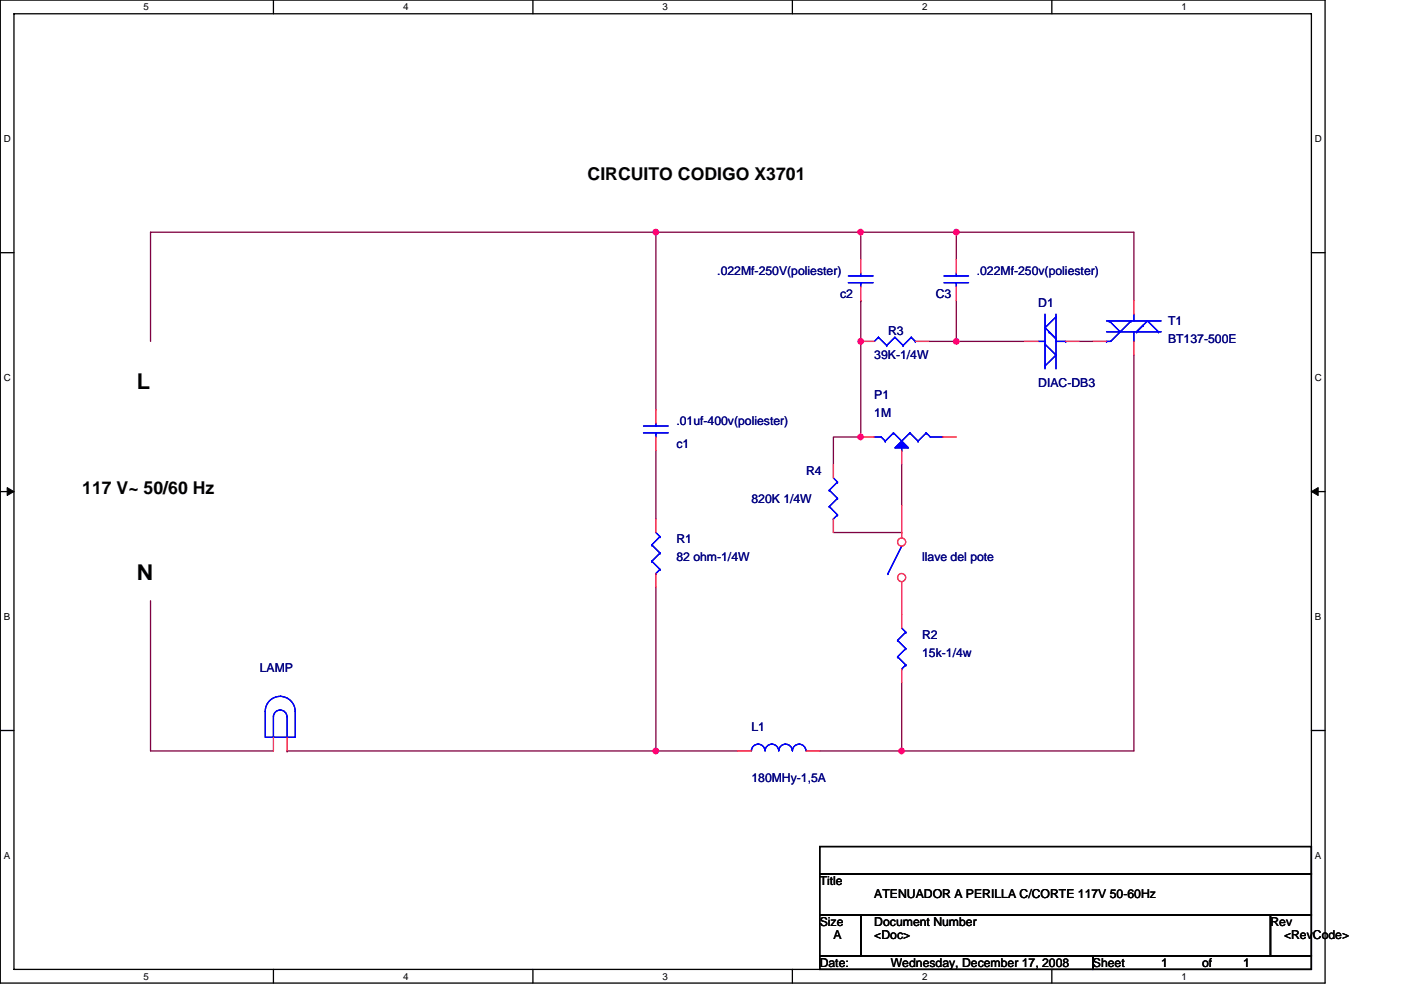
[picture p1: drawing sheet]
<svg xmlns="http://www.w3.org/2000/svg" width="297mm" height="210mm" viewBox="0 0 297 210" stroke-linecap="round" stroke-linejoin="round" font-family="sans-serif">
<path d="M.1 0h280.8v208.5h-280.8zM3 2.9h275v202.7h-275z" fill="none" stroke="#000" stroke-width=".28"/>
<g fill="#fff">
<path d="M30.5 .3h1.1v2.3h-1.1z"/>
<path d="M30.5 205.9h1.1v2.3h-1.1z"/>
</g>
<path d="M58 0v2.9M58 205.6v2.9" fill="none" stroke="#000" stroke-width=".28"/>
<g fill="#fff">
<path d="M85.5 .3h1.1v2.3h-1.1z"/>
<path d="M85.5 205.9h1.1v2.3h-1.1z"/>
</g>
<path d="M113 0v2.9M113 205.6v2.9" fill="none" stroke="#000" stroke-width=".28"/>
<g fill="#fff">
<path d="M140.5 .3h1.1v2.3h-1.1z"/>
<path d="M140.5 205.9h1.1v2.3h-1.1z"/>
</g>
<path d="M168 0v2.9M168 205.6v2.9" fill="none" stroke="#000" stroke-width=".28"/>
<g fill="#fff">
<path d="M195.5 .3h1.2v2.3h-1.2z"/>
<path d="M195.5 205.9h1.2v2.3h-1.2z"/>
</g>
<path d="M223 0v2.9M223 205.6v2.9" fill="none" stroke="#000" stroke-width=".28"/>
<g fill="#fff">
<path d="M250.5 .3h1.2v2.3h-1.2z"/>
<path d="M250.5 205.9h1.2v2.3h-1.2z"/>
<path d="M.8 28.3h1.5v2.3h-1.5z"/>
<path d="M278.8 28.3h1.5v2.3h-1.5z"/>
<path d="M.8 78.9h1.5v2.3h-1.5z"/>
<path d="M278.8 78.9h1.5v2.3h-1.5z"/>
</g>
<path d="M.1 53.6h2.9M278 53.6h2.9" fill="none" stroke="#000" stroke-width=".28"/>
<g fill="#fff">
<path d="M.8 129.6h1.4v2.3h-1.4z"/>
<path d="M278.8 129.6h1.4v2.3h-1.4z"/>
</g>
<path d="M.1 104.3h2.9M278 104.3h2.9" fill="none" stroke="#000" stroke-width=".28"/>
<path d="M1.5 103.4l1.5 .9-1.5 .8zM278 104.3l1.5-.9v1.7z" fill="#000" stroke="#000" stroke-width=".21"/>
<g fill="#fff">
<path d="M.8 180.3h1.4v2.3h-1.4z"/>
<path d="M278.8 180.3h1.4v2.3h-1.4z"/>
</g>
<path d="M.1 154.9h2.9M278 154.9h2.9M173.8 179.6h104.2v5.7h-104.2zM173.8 194h8.7v8.7h-8.7zM173.8 185.3h104.2v8.7h-104.2zM182.5 194h86.9v8.7h-86.9zM269.4 194h8.6v8.7h-8.6zM173.8 202.7h57.9v2.9h-57.9zM231.7 202.7h46.3v2.9h-46.3z" fill="none" stroke="#000" stroke-width=".28"/>
<g fill="none" stroke="#800040" stroke-width=".28">
<path d="M139.1 49.3h43.4v5.7M139.1 49.3h.1M139.1 49.3h-107.2v23.1M139.1 49.3v37.6M182.5 49.3h.1M182.5 49.3h20.3M202.8 49.3h.1M202.8 49.3h37.6v14.4M202.8 49.3v5.7M182.5 63.7h.1M182.5 72.4h.1M182.5 63.7v29h-5.8v5.8"/>
<path d="M197 72.4h5.8M202.8 72.4h.1M202.8 63.7v8.7M202.8 72.4h14.4M228.8 72.4h2.9M240.4 75.3v84h-49.2M139.1 95.6v14.5M191.2 98.5v8.7M176.7 112.9h14.5M191.2 112.9h.1M31.9 127.4v31.9h26.1M139.1 124.5v34.8"/>
<path d="M60.9 159.3h.1M60.9 159.3h78.2M139.1 159.3h17.3M173.8 159.3h17.4M191.2 159.3h.1M191.2 144.8v14.5"/>
</g>
<g fill="#f0f" stroke="#f0f" stroke-width=".28">
<circle cx="191.2" cy="159.3" r=".57"/>
<circle cx="182.5" cy="72.4" r=".57"/>
<circle cx="139" cy="49.2" r=".57"/>
<circle cx="202.8" cy="72.4" r=".57"/>
<circle cx="202.8" cy="49.2" r=".57"/>
<circle cx="139" cy="159.3" r=".57"/>
<circle cx="182.5" cy="92.7" r=".57"/>
<circle cx="182.5" cy="49.2" r=".57"/>
</g>
<g fill="none" stroke="#00f" stroke-width=".28">
<path d="M179.9 60h5.2M179.9 58.5h5.2M182.5 57.9v.6M182.5 60h.1M182.5 60v.8M220.1 72.4h1.5M221.6 66.6v11.6M221.6 73h.1M221.6 77.6h.1M221.6 73l2.3 2.3-2.3 2.3M222.4 70.4h.1M223.9 71.8h.1"/>
<path d="M223.9 67.2h.1M223.9 66.6v11.6M223.9 67.2l-2.3 2.3 2.3 2.3M223.9 72.4h2M225.9 72.4h.1M136.4 91.8h5.3M136.4 90.4h5.3M139.1 89.8v.6M139.1 91.8h.1M139.1 91.8v.9M138.2 115.6h.1M138.2 119h.1"/>
<path d="M138.2 115.6l1.7 1.7M138.2 119l1.7 1.8M139.1 112.9l.8 .9M139.9 113.8h.1M139.9 117.3h.1M139.9 113.8l-1.7 1.8M139.9 117.3l-1.7 1.7M191.2 115.8l-2.9 5.8M139.1 121.6h.1M139.9 120.8h.1M139.9 120.8l-.8 .8M188.3 121.6h.1"/>
<path d="M190.3 135.8h.1M190.3 139.3h.1M190.3 135.8l1.7 1.8M190.3 139.3l1.7 1.7M191.2 133.2l.8 .9M192 134.1h.1M192 137.6h.1M192 134.1l-1.7 1.7M192 137.6l-1.7 1.7M159.3 159.3a1.43 1.43 0 0 1 1.5-1.5 1.45 1.45 0 0 1 1.4 1.5 1.46 1.46 0 0 1 1.4-1.5 1.45 1.45 0 0 1 1.5 1.5 1.46 1.46 0 0 1 1.4-1.5 1.45 1.45 0 0 1 1.5 1.5M168 159.3a1.43 1.43 0 0 1 1.4-1.5 1.43 1.43 0 0 1 1.5 1.5M191.2 141.9h.1"/>
<path d="M192 141h.1M192 141l-.8 .9"/>
</g>
<path d="M182.5 55v2.9M182.5 60.8v2.9M217.2 72.4h2.9M225.9 72.4h2.9M139.1 86.9v2.9M139.1 92.7v2.9M139.1 110.1v2.8M139.1 121.6v2.9M191.2 130.3v2.9M156.4 159.3h2.9M170.9 159.3h2.9M191.2 141.9v2.9" fill="none" stroke="#f00" stroke-width=".28"/>
<circle cx="191.2" cy="115" r=".86" fill="#fff" stroke="#f00" stroke-width=".28"/>
<path d="M191.2 107.2v6.9" fill="none" stroke="#f00" stroke-width=".28"/>
<circle cx="191.2" cy="122.5" r=".86" fill="#fff" stroke="#f00" stroke-width=".28"/>
<g fill="none" stroke="#f00" stroke-width=".28">
<path d="M202.8 55v2.9M182.5 72.4h2.9M194.1 72.4h2.9M202.8 60.8v2.9M231.7 72.4h2.9M240.4 63.7v2.9M240.4 72.4v2.9M176.7 98.5v2.9M182.5 92.7h2.9M191.2 95.6v2.9M199.9 92.7h2.9M176.7 110.1v2.8"/>
<path d="M191.2 123.4v6.9M58 156.4v2.9M60.9 156.4v2.9"/>
</g>
<g fill="none" stroke="#00f" stroke-width=".28">
<path d="M200.1 60h5.3M200.1 58.5h5.3M202.8 57.9v.6M202.8 60h.1M202.8 60v.8M186.2 71.5h.1M186.2 71.5l-.8 .9M186.2 71.5l1.8 1.8M188 73.3h.1M189.7 71.5h.1M189.7 71.5l-1.7 1.8M189.7 71.5l1.8 1.8"/>
<path d="M191.5 73.3h.1M193.2 71.5h.1M193.2 71.5l-1.7 1.8M193.2 71.5l.9 .9M194.1 72.4h.1M234.6 68.1h11.6M234.6 70.4h11.6M234.6 72.4h.1M235.2 68.1h.1M235.2 68.1l2.3 2.3M239.8 68.1h.1M239.8 68.1l-4.3 4.3h-.9"/>
<path d="M240.4 66.6v1.5M240.4 70.4v2M241 70.4h.1M241 70.4l2.3-2.3 2.3 2.3M242.4 68.9h.1M245.6 70.4h.1M185.4 92.7h1.4l.9 .9M187.7 93.6h.1M189.4 91.8h.1M189.4 91.8l-1.7 1.8M189.4 91.8l1.8 1.8M191.2 93.6h.1"/>
<path d="M191.2 95.6h.1M191.2 95v.6M192.9 91.8h.1M192.9 91.8l-1.7 1.8M192.9 91.8l1.7 1.8M194.6 93.6h.1M196.4 91.8h.1M196.4 91.8l.8 .9h2.7M196.4 91.8l-1.8 1.8M175.8 104h.1M175.8 107.4h.1M175.8 104l1.8 1.7"/>
<path d="M175.8 107.4l1.8 1.8M176.7 110.1h.1M176.7 101.4l.9 .8M177.6 102.2h.1M177.6 105.7h.1M177.6 109.2h.1M177.6 102.2l-1.8 1.8M177.6 105.7l-1.8 1.7M177.6 109.2l-.9 .9M57.2 148.6a3.2 3.2 0 0 1 2.2-.9 3.2 3.2 0 0 1 3.2 3.2v5.5h-6.4v-5.5a3.1 3.1 0 0 1 1-2.3zM58 156.4v-4.4a1.43 1.43 0 0 1 1.4-1.4 1.45 1.45 0 0 1 1.5 1.4v4.4"/>
</g>
<g fill="#00f" stroke="#00f" stroke-width=".28">
<path d="M189.7 95l1.5-1.4 1.4 1.4z" fill-rule="evenodd"/>
<path d="M189.7 95l1.5-1.4 1.4 1.4z" fill-rule="evenodd"/>
</g>
<g fill="#f0f" stroke="#f0f" stroke-width=".28">
<circle cx="191.2" cy="159.3" r=".57"/>
<circle cx="182.5" cy="72.4" r=".57"/>
<circle cx="139" cy="49.2" r=".57"/>
<circle cx="202.8" cy="72.4" r=".57"/>
<circle cx="202.8" cy="49.2" r=".57"/>
<circle cx="139" cy="159.3" r=".57"/>
<circle cx="182.5" cy="92.7" r=".57"/>
<circle cx="182.5" cy="49.2" r=".57"/>
</g>
<g font-size="4.6">
<text x="29" y="82.5">L</text>
<text x="29" y="123">N</text>
</g>
<g font-size="3.7">
<text x="124.6" y="38.2">CIRCUITO CODIGO X3701</text>
<text x="17.4" y="104.8">117 V~ 50/60 Hz</text>
</g>
<g font-size="2.6" fill="#000080">
<text x="152.1" y="58.2">.022Mf-250V(poliester)</text>
<text x="207.1" y="58.2">.022Mf-250v(poliester)</text>
<text x="178.1" y="63.2">c2</text>
<text x="198.4" y="63.2">C3</text>
<text x="220.1" y="65.2">D1</text>
<text x="188.3" y="71">R3</text>
<text x="247.6" y="69">T1</text>
<text x="185.4" y="76.2">39K-1/4W</text>
<text x="247.6" y="72.7">BT137-500E</text>
<text x="220.1" y="82">DIAC-DB3</text>
<text x="185.4" y="88.3">1M</text>
<text x="185.4" y="84.6">P1</text>
<text x="143.4" y="95">c1</text>
<text x="143.4" y="90.1">.01uf-400v(poliester)</text>
<text x="170.9" y="100.8">R4</text>
<text x="159.3" y="106.6">820K 1/4W</text>
<text x="143.4" y="119">82 ohm-1/4W</text>
<text x="143.4" y="115.3">R1</text>
<text x="195.5" y="119">llave del pote</text>
<text x="195.5" y="135.6">R2</text>
<text x="55.1" y="142.5">LAMP</text>
<text x="195.5" y="139.3">15k-1/4w</text>
<text x="159.3" y="155">L1</text>
<text x="159.3" y="165.9">180MHy-1,5A</text>
</g>
<g font-size="2.6">
<text x="173.8" y="187.7">Title</text>
<text x="185.4" y="190.6">ATENUADOR A PERILLA C/CORTE 117V 50-60Hz</text>
<text x="173.8" y="196.4">Size</text>
<text x="185.4" y="196.4">Document Number</text>
<text x="269.4" y="196.4">Rev</text>
<text x="176.7" y="199.3">A</text>
<text x="185.4" y="199.3">&lt;Doc&gt;</text>
<text x="272.2" y="199.3">&lt;RevCode&gt;</text>
<text x="173.8" y="205">Date:</text>
<text x="188.9" y="205">Wednesday, December 17, 2008</text>
<text x="231.7" y="205">Sheet</text>
<text x="246.2" y="205">1</text>
<text x="254.9" y="205">of</text>
<text x="263.6" y="205">1</text>
</g>
<g font-size="2.1">
<text x="30.5" y="2.2">5</text>
<text x="85.5" y="2.2">4</text>
<text x="140.5" y="2.2">3</text>
<text x="195.5" y="2.2">2</text>
<text x="250.5" y="2.2">1</text>
<text x=".8" y="30.1">D</text>
<text x="278.8" y="30.1">D</text>
<text x=".8" y="80.8">C</text>
<text x="278.8" y="80.8">C</text>
<text x=".8" y="131.4">B</text>
<text x="278.8" y="131.4">B</text>
<text x=".8" y="182.1">A</text>
<text x="278.8" y="182.1">A</text>
<text x="30.5" y="207.8">5</text>
<text x="85.5" y="207.8">4</text>
<text x="140.5" y="207.8">3</text>
<text x="195.5" y="207.8">2</text>
<text x="250.5" y="207.8">1</text>
</g>
</svg>
